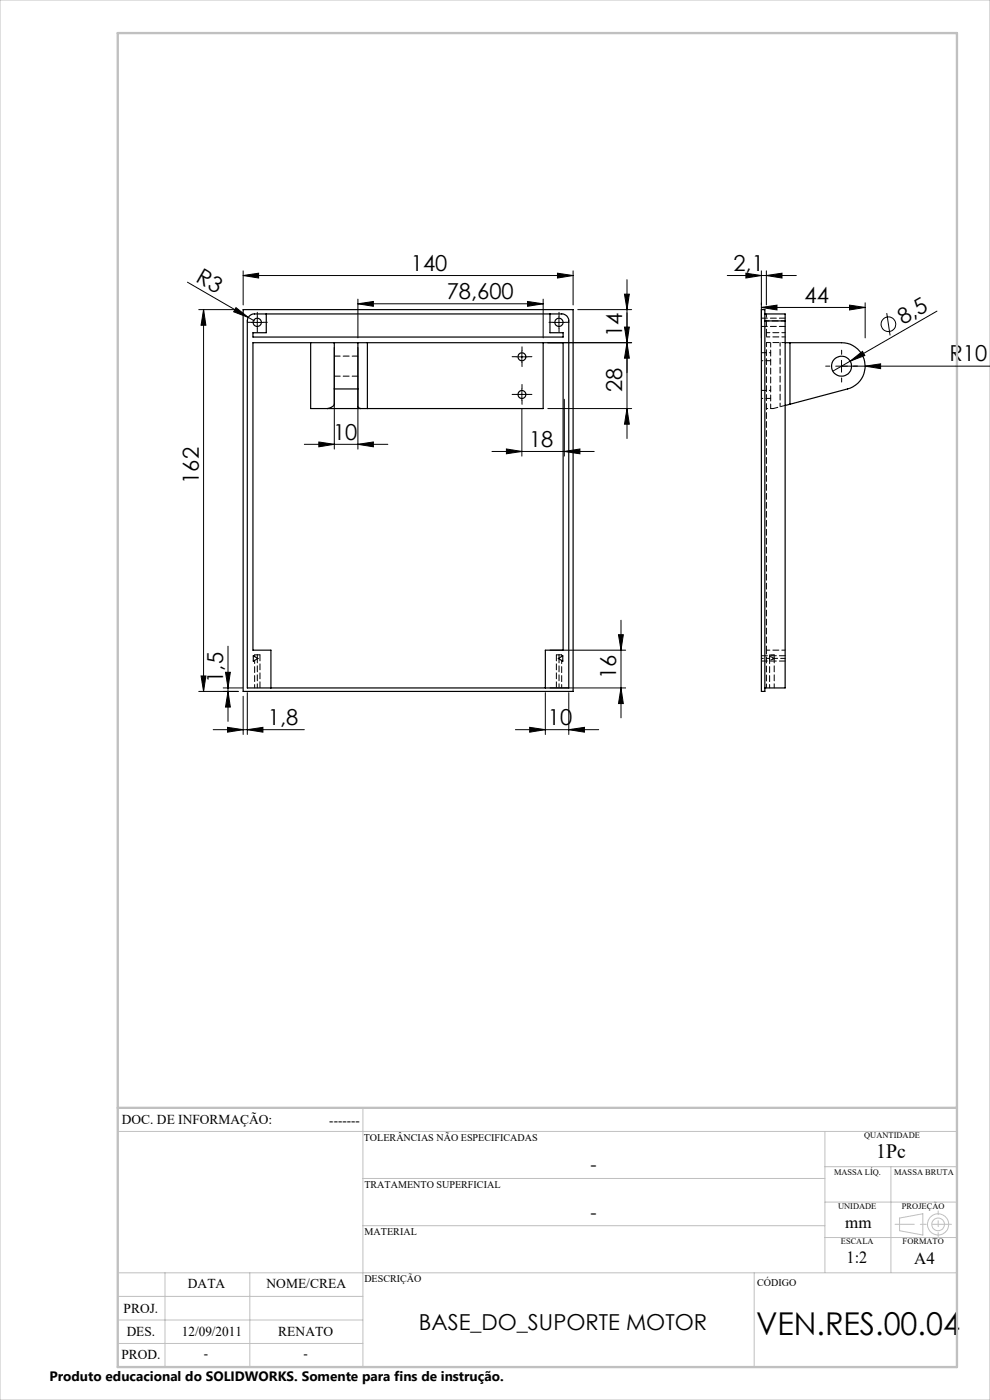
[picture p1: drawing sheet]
<svg xmlns="http://www.w3.org/2000/svg" width="210mm" height="297mm" viewBox="0 0 210 297" stroke-linecap="round" stroke-linejoin="round" font-family="sans-serif">
<g fill="none" stroke="#000" stroke-width=".21">
<path d="M39.8 59.9l12.9 7.4M51.6 58.5l3.3-.5v1zM51.6 57.5v7.2M51.6 58.5h70M118.3 58l3.3 .5-3.3 .5zM121.6 57.5v7.2M133 59.3v33.7M154.3 58.5h14.6M158.2 58l3.3 .5-3.3 .5zM161.5 57.5v14.2M162.6 58.5l3.3-.5v1zM162.6 57.5v7.2"/>
<path d="M42.2 65.7h8.4M43.2 65.7l.5 3.3h-1zM43.2 65.7v81M50.1 65.3l2.6 2-3.1-1.2zM52.7 67.3l1.3 .8M53.3 68.4h2.5M54.6 67.1v2.5M70.9 73.7v21.6M75.9 73.7v21.6M75.9 64.4l3.3-.4v1zM75.9 63.5v8.2M75.9 64.4h39.3"/>
<path d="M109.5 75.7h2.5M110.7 74.4v2.5M111.9 64l3.3 .4-3.3 .6zM115.2 63.5v8.2M117.3 68.4h2.5M118.6 67.1v2.5M122.6 65.7h11.4M132.5 69.4h1l-.5 3.3zM132.5 62.4h1l-.5 3.3zM133 72.7l.5 3.3h-1zM134 72.7h-17.8M161.5 65.2l3.3-.5v1.1z"/>
<path d="M161.5 65.2h22M177.3 77.7h32.8M178.5 76.4v2.5M180.2 64.7l3.3 .5-3.3 .6zM180.3 76.6l2.7-2.1 .4 .9zM183.5 64.2v7.5M183.5 77.7l3.3-.5v1zM188.1 66.4l.7 4.8M198.8 66l-22.1 12.7M64.6 94.3h17.7M67.6 93.8l3.3 .5-3.3 .5zM75.9 94.3l3.3-.5v1z"/>
<path d="M104.4 95.8h21.6M107.4 95.2l3.3 .6-3.3 .5zM109.5 83.7h2.5M110.7 86.8v10M110.7 82.4v2.5M116.2 86.7h17.8M119.7 95.8l3.3-.6v1.1zM119.7 84.7v12.1M133 86.7l.5 3.3h-1zM48.4 137.1v15.9M116.7 137.9h16M131.2 134.7h1l-.5 3.2z"/>
<path d="M131.7 131.6v20.7M42.2 146.7h8.4M42.7 143.4h1l-.5 3.3zM45.2 154.8h19.4M47.3 145.9h4.2M47.8 142.6h1.1l-.5 3.3zM48.3 154.3l3.3 .5-3.3 .5zM48.4 146.7l.5 3.3h-1.1zM51.6 147.7v8.1M52.5 154.8l3.3-.5v1zM52.5 146.9v8.9M109.3 154.8h17.7"/>
<path d="M112.4 154.3l3.3 .5-3.3 .5zM115.7 146.9v8.9M116.7 145.9h16M120.6 154.8l3.4-.5v1zM120.6 146.9v8.9M131.7 145.9l.5 3.4h-1z"/>
<circle cx="188.4" cy="68.8" r="1.55"/>
</g>
<g fill="none" stroke="#c0c0c0" stroke-width=".21">
<path d="M0 0h210v297h-210zM77 235v55M25 240h178M77 250h98M175 240v30M175 255h28M175 247.5h28M189 247.5v22.5M190.8 258.4l5-.9v4.5l-5-.9zM25 275h52M25 270h178M35 270v20"/>
<path d="M53 270v20M77 260h98M160 270v20M175 262.5h28M25 285h52M25 280h52"/>
<circle cx="199" cy="259.7" r="1.34"/>
<circle cx="199" cy="259.7" r="2.25"/>
</g>
<g fill="none" stroke="#000" stroke-width=".21" stroke-dasharray="15.2 1.3 1.3 1.3">
<path d="M53.3 68.4h-.8M54.6 67.1v-.9M54.6 69.6v.9M55.8 68.4h.9M109.5 75.7h-.9M110.7 74.4v-.8M110.7 76.9v.9M112 75.7h.8M117.3 68.4h-.8M118.6 67.1v-.9M118.6 69.6v.9M119.8 68.4h.9"/>
<path d="M176 77.7h-.8M178.5 75.2v-.9M181 77.7h.9M109.5 83.7h-.9M110.7 82.4v-.8M110.7 84.9v.9M112 83.7h.8M178.5 80.2v.8"/>
</g>
<path d="M201.8 259.7h-11.9" fill="none" stroke="#c0c0c0" stroke-width=".21" stroke-dasharray="15.2 1.3 1.3 1.3" stroke-dashoffset="11.2"/>
<path d="M199 256.9v5.4" fill="none" stroke="#c0c0c0" stroke-width=".21" stroke-dasharray="15.2 1.3 1.3 1.3" stroke-dashoffset="14.4"/>
<path d="M25 7h178v283h-178zM25 235h178" fill="none" stroke="#c0c0c0" stroke-width=".5"/>
<g fill="#000">
<path d="M50.1 65.3l2.6 2-3.1-1.2zM180.3 76.6l2.7-2.1 .4 .9zM183.5 77.7l3.3-.5v1z"/>
<path d="M111.9 64l3.3 .4-3.3 .6zM75.9 64.4l3.3-.4v1zM118.3 58l3.3 .5-3.3 .5zM51.6 58.5l3.3-.5v1z"/>
<path d="M132.5 69.4h1l-.5 3.3zM133 86.7l.5 3.3h-1zM47.8 142.6h1.1l-.5 3.3zM48.4 146.7l.5 3.3h-1.1z"/>
<path d="M75.9 94.3l3.3-.5v1zM67.6 93.8l3.3 .5-3.3 .5zM52.5 154.8l3.3-.5v1zM48.3 154.3l3.3 .5-3.3 .5zM119.7 95.8l3.3-.6v1.1zM107.4 95.2l3.3 .6-3.3 .5zM180.2 64.7l3.3 .5-3.3 .6zM161.5 65.2l3.3-.5v1.1z"/>
<path d="M42.7 143.4h1l-.5 3.3zM43.2 65.7l.5 3.3h-1zM133 72.7l.5 3.3h-1zM132.5 62.4h1l-.5 3.3zM131.7 145.9l.5 3.4h-1zM131.2 134.7h1l-.5 3.2z"/>
<path d="M112.4 154.3l3.3 .5-3.3 .5zM120.6 154.8l3.4-.5v1zM158.2 58l3.3 .5-3.3 .5zM162.6 58.5l3.3-.5v1z"/>
</g>
<g fill="none" stroke="#000" stroke-width=".25">
<path d="M51.6 65.7h70v81h-70zM52.9 67l.8-.4h65.5a1.45 1.45 0 0 1 1.4 1.5v77.8h-68.1v-77.8l.1-.6zM56.5 66.6v4h-2.8v.9h65.8v-.9h-2.8v-4M65.9 72.7v14h3.5M70.9 72.7v9.8M70.9 72.7h-17.2v65.2h3.8v8M70.9 72.7h48.6v65.2h-3.8v8M75.9 72.7v9.8M77.9 72.7v14M115.2 72.7v14h-37.3M161.5 65.7h.7v81h-.7zM162.2 66.6h4.3v1.5"/>
<path d="M162.2 68.1h4.3M166.5 72.7h1.1M166.5 68.1v77.8h-4.3M167.6 72.7h10.9a5 5 0 0 1 5 4.3 5 5 0 0 1-3.7 5.5l-12.2 3.3M167.6 72.7v13.1M69.4 86.7h7.2M70.9 82.5v3.4l-.7 .5-.8 .3M70.9 82.5h5M75.9 82.5v3.8l.7 .4M76.6 86.7h1.3M167.6 85.8l-1.1 .2M53.7 139.1l1 .6-1 .6z"/>
<path d="M118.4 139.7l1-.6v1.2z"/>
<circle cx="54.6" cy="68.4" r=".87"/>
<circle cx="110.7" cy="75.7" r=".84"/>
<circle cx="118.6" cy="68.4" r=".87"/>
<circle cx="178.5" cy="77.7" r="2.12"/>
<circle cx="110.7" cy="83.7" r=".84"/>
</g>
<path d="M162.3 68.1h4.3M162.6 72.7v65.2M54.6 139.8v6.1M118.6 139.8v6.1M162.6 137.9v8M164.2 139.8v6.1" fill="none" stroke="#000" stroke-width=".21" stroke-dasharray="1.3 .6" stroke-dashoffset=".4"/>
<path d="M163.5 72.7v14M166.6 86l-2.6 .7M54.6 138.9v.7M118.6 138.9v.7M164 139.7h2.6M164.2 138.9v.7" fill="none" stroke="#000" stroke-width=".21" stroke-dasharray="1.3 .6" stroke-dashoffset=".3"/>
<g fill="none" stroke="#000" stroke-width=".21" stroke-dasharray="1.3 .6">
<path d="M70.9 79.8h5M75.9 75.5h-5M161.5 69.2h5.1M166.6 67.5h-5.1M54 138.9v.4M54.6 138.9h-.6M55.1 138.9h-.5M55.1 138.9v7M118 138.9h.6M118 138.9v7M118.6 138.9h.5M119.1 138.9v.4"/>
<path d="M161.5 139.1h5.1M163.3 139.7v-.4M163.3 138.9v.4M164 139.7l.2 .1M164.2 139.6l-.2 .1M161.5 140.2h5.1M163.3 140.1v-.4"/>
</g>
<path d="M54 140.1v5.8M119.1 140.1v5.8M163.3 140.1v5.8" fill="none" stroke="#000" stroke-width=".21" stroke-dasharray="1.3 .6" stroke-dashoffset=".6"/>
<path d="M162.6 70.6v.9M162.6 66.6v4M166.6 72.7h-4M166.6 70.6h-4M166.6 71.5h-4M165.5 86.3v-13.6M163.3 139.3l.9 .3M164.2 139.8l-.9 .3M164.2 138.9h-.9M166.6 137.9h-4" fill="none" stroke="#000" stroke-width=".21" stroke-dasharray="1.3 .6" stroke-dashoffset=".5"/>
<path d="M161.5 139.7h1.8" fill="none" stroke="#000" stroke-width=".21" stroke-dasharray="1.3 .6" stroke-dashoffset=".9"/>
<path d="M164 86.7h-1.4" fill="none" stroke="#000" stroke-width=".21" stroke-dasharray="1.3 .6" stroke-dashoffset=".7"/>
<path d="M161.5 76.5h2M163.5 74.8h-2M161.5 84.5h2M163.5 82.8h-2" fill="none" stroke="#000" stroke-width=".21" stroke-dasharray="1.3 .6" stroke-dashoffset="1"/>
<text font-size="6.7" x="160.4" y="283.1">VEN.RES.00.04</text>
<g font-size="4.7">
<text x="41.4" y="59.7" transform="rotate(30 41.4 59.7)">R3</text>
<text x="87.2" y="57.4">140</text>
<text x="155.6" y="57.4">2,1</text>
<text x="94.8" y="63.4">78,600</text>
<text x="170.7" y="64.2">44</text>
<text x="132" y="71.6" transform="rotate(-90 132 71.6)">14</text>
<text x="191.5" y="69" transform="rotate(-30 191.5 69)">8,5</text>
<text x="201.4" y="76.7">R10</text>
<text x="132" y="83.2" transform="rotate(-90 132 83.2)">28</text>
<text x="70.6" y="93.2">10</text>
<text x="112.2" y="94.7">18</text>
<text x="42.2" y="102.6" transform="rotate(-90 42.2 102.6)">162</text>
<text x="47.4" y="144.8" transform="rotate(-90 47.4 144.8)">1,5</text>
<text x="130.7" y="144.1" transform="rotate(-90 130.7 144.1)">16</text>
<text x="56.8" y="153.8">1,8</text>
<text x="116.2" y="153.8">10</text>
<text x="88.8" y="282.2">BASE_DO_SUPORTE MOTOR</text>
</g>
<text font-size="4.3" x="185.9" y="245.8">1Pc</text>
<g font-size="4">
<text x="125.2" y="248.4">-</text>
<text x="125.2" y="258.6">-</text>
</g>
<g font-size="3.6">
<text x="179.3" y="260.6">mm</text>
<text x="179.6" y="267.9">1:2</text>
<text x="193.9" y="268.1">A4</text>
</g>
<g font-size="2.9">
<text x="25.9" y="238.4">DOC. DE INFORMAÇÃO:</text>
<text x="69.8" y="238.6">-------</text>
<text x="39.9" y="273.2">DATA</text>
<text x="56.5" y="273.2">NOME/CREA</text>
<text x="26.2" y="278.6">PROJ.</text>
<text x="26.9" y="283.4">DES.</text>
<text x="38.6" y="283.4">12/09/2011</text>
<text x="59" y="283.4">RENATO</text>
<text x="10.5" y="292.9">Produto educacional do SOLIDWORKS. Somente para fins de instrução.</text>
<text x="25.7" y="288.3">PROD.</text>
<text x="43.3" y="288">-</text>
<text x="64.4" y="288">-</text>
</g>
<g font-size="2.2">
<text x="77.2" y="242.1">TOLERÂNCIAS NÃO ESPECIFICADAS</text>
<text x="77.3" y="251.9">TRATAMENTO SUPERFICIAL</text>
<text x="77.3" y="261.9">MATERIAL</text>
<text x="77.3" y="272.1">DESCRIÇÃO</text>
<text x="160.6" y="272.8">CÓDIGO</text>
</g>
<g font-size="1.8">
<text x="183.3" y="241.4">QUANTIDADE</text>
<text x="176.9" y="249.2">MASSA LÍQ.</text>
<text x="189.7" y="249.2">MASSA BRUTA</text>
<text x="177.8" y="256.5">UNIDADE</text>
<text x="191.3" y="256.5">PROJEÇÃO</text>
<text x="178.4" y="264">ESCALA</text>
<text x="191.5" y="264">FORMATO</text>
</g>
</svg>
